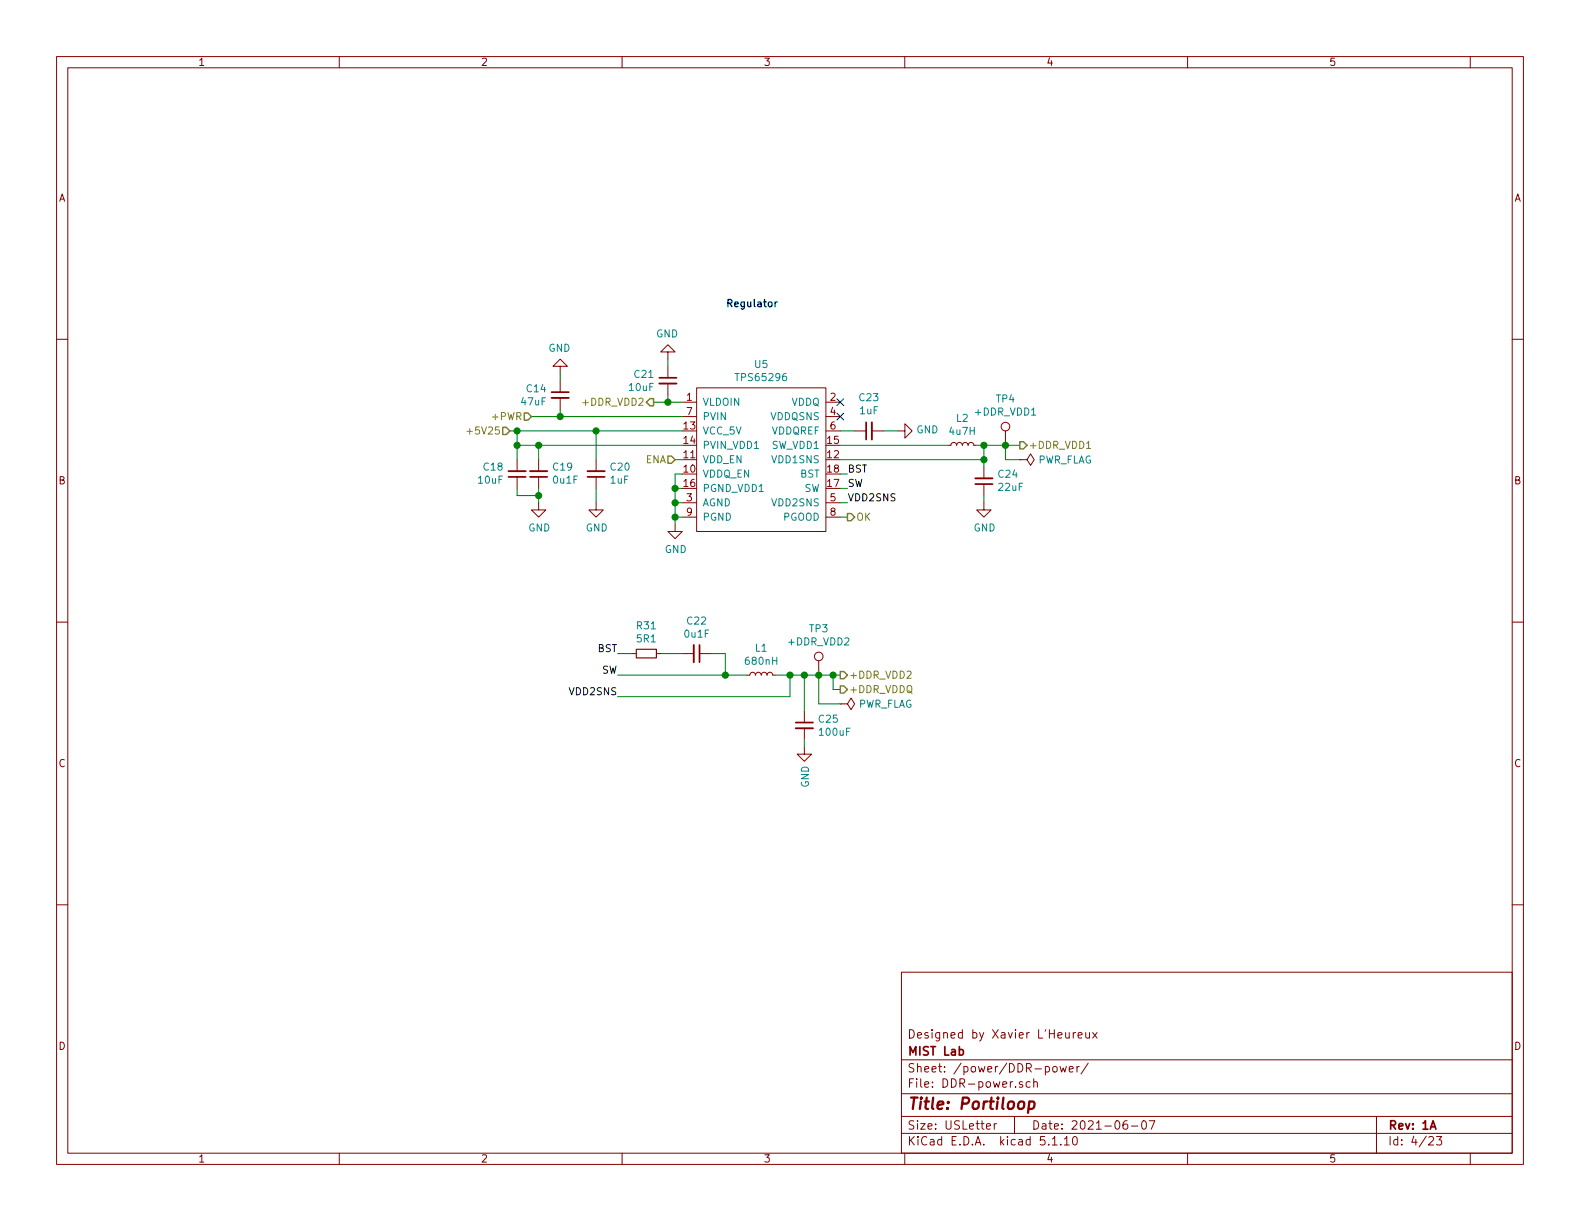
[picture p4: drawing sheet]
<svg xmlns="http://www.w3.org/2000/svg" width="279mm" height="216mm" viewBox="0 0 279 216" stroke-linecap="round" stroke-linejoin="round" font-family="sans-serif">
<g fill="none" stroke="#840000" stroke-width=".18">
<path d="M10 10h259.4v195.9h-259.4zM12 12h255.4v191.9h-255.4zM60 10v2M110 10v2M160 10v2M210 10v2M260 10v2M10 60h2M267.4 60h2M99.1 64.8h1.2l-1.2-1.3-1.3 1.3h1.3v1.2M99.1 67.3v2M99.1 70.4v2"/>
<path d="M118.1 62.2h1.3l-1.3-1.2-1.3 1.2h1.3v1.3M118.1 64.8v2M118.1 67.8v2.1M120.6 71.1h2.6M120.6 73.7h2.6M123.2 68.6h22.8v25.4h-22.8zM146 76.2h2.6M146 71.1h2.6M146 73.7h2.6M151.1 76.2h2.1M154.2 76.2h2M158.7 76.2h1.3v-1.3l1.3 1.3-1.3 1.3v-1.3"/>
<path d="M167.6 78.7h.5l.2-.3 .3-.2 .4 .2 .2 .3 .1-.3 .3-.2 .4 .2 .2 .3 .1-.3 .3-.2 .4 .2 .2 .3 .1-.3 .3-.2 .4 .2 .2 .3h.5M177.8 76.2v2.5M91.4 81.3v2M91.4 84.3v2.1M95.2 88.9v1.3h1.3l-1.3 1.2-1.2-1.2h1.2M95.2 81.3v2M95.2 84.3v2.1M105.4 88.9v1.3h1.3l-1.3 1.2-1.3-1.2h1.3M105.4 81.3v2M105.4 84.3v2.1M119.4 92.7v1.3h1.2l-1.2 1.3-1.3-1.3h1.3M120.6 88.9h2.6"/>
<path d="M120.6 91.4h2.6M146 88.9h2.6M146 91.4h2.6M174 88.9v1.3h1.3l-1.3 1.2-1.3-1.2h1.3M174 82.6v2M174 85.6v2M180.3 81.3h1.3l.6-1 .7 1-.7 1-.6-1M180.3 81.3h.1M10 110h2M111.8 115.6h.7M116.1 115.6h.7M120.6 115.6h2.1"/>
<path d="M123.7 115.6h2M132.1 119.4h.5l.1-.4 .3-.1 .4 .1 .2 .4 .1-.4 .3-.1 .4 .1 .2 .4 .1-.4 .3-.1 .5 .1 .1 .4 .2-.4 .2-.1 .5 .1 .2 .4h.5M144.8 116.8v2.6M267.4 110h2M142.2 132.1v1.3h1.3l-1.3 1.2-1.2-1.2h1.2M142.2 125.7v2.1M142.2 128.8v2M148.6 124.5h1.3l.6-1.1 .6 1.1-.6 1-.6-1M148.6 124.5h.1M10 160h2M267.4 160h2M159.4 171.9h108v32h-108z"/>
<path d="M159.4 197.4h108M159.4 193.4h108M159.4 187.4h108M174.4 199.2l.8-.2-.1-.2-.4-.1-.3 .2 .1 .7h.6M175.8 198.7v1M176.2 198.7l-.3 .1-.1 .2M179.4 197.4v3M180.8 191.3h-.4l-.2 .2 .1 .2 .5 .1v.4h-.6M182.2 191.3h-.5l-.2 .2v.6l.2 .2 .5-.1M182.8 191.4l.2-.1h.4v1M182.8 190.8v1.5M186.2 188.7l.2-.1 .5 .1v.7l-.2 .2-.5-.2z"/>
<path d="M187.5 188.6l.2 1 .3-.8 .3 .8 .3-1M189.1 189.1l.7-.2-.1-.3h-.4l-.2 .2 .1 .7h.5M189.8 182.6v1M190.2 182.6l-.4 .3M190.4 188.6v1M190.7 183.1l.7-.2-.1-.2-.4-.1-.2 .2v.7h.6M190.9 188.6l-.4 .1-.1 .1M192 182.6v.8a.39 .39 0 0 0 .7 0M192.4 188l-1.2 1.9M192.7 182.6v1M193.2 182.6l.8 1M194 182.6l-.8 1"/>
<path d="M199.3 198.2a.62 .62 0 0 0-.7 .6l.1 .7 .2 .2 .5-.2v-.5l-.1-.2h-.4l-.3 .2M200.1 199.1h1.1M202 198.3l.4-.1a.94 .94 0 0 1 0 1.5 .82 .82 0 0 1-.4-1.4zM203.2 198.2h1l-.6 1.5M243.4 197.4v6.5M60 203.9v2M110 203.9v2M159.4 200.4h108M160 203.9v2M186.1 201.4l.4-.4v1.5M186.1 202.5h.8M187.6 202.3v.2"/>
<path d="M188.2 201.4l.4-.4v1.5M188.2 202.5h.9M189.8 201.1l.3-.1a.94 .94 0 0 1 0 1.5l-.4-.3v-.7zM210 203.9v2M252.7 201.1l.2-.1h.3l.3 .4-.9 1.1h.9M254 201h.9l-.4 .5 .4 .2v.6l-.2 .2-.7-.2M260 203.9v2"/>
<circle cx="177.8" cy="75.4" r=".76"/>
<circle cx="144.8" cy="116.1" r=".76"/>
</g>
<path d="M97.5 69.3h3.1M116.6 66.8h3M153.2 74.7v3M89.9 84.3h3.1M93.7 84.3h3.1M103.9 84.3h3M172.5 85.6h3M123.7 114v3.1M140.7 127.8h3.1M169.6 185.6h.5l.3 .3-.2 .6h-.6M252.9 199.7l.5-1.5 .5 1.5" fill="none" stroke="#840000" stroke-width=".3"/>
<path d="M182 194.8h.8l.2 .3-.1 .6a.66 .66 0 0 1-1 .3M182 194.8l-.2 2" fill="none" stroke="#840000" stroke-width=".41"/>
<path d="M97.5 70.4h3.1M116.6 67.8h3M154.2 74.7v3M89.9 83.3h3.1M93.7 83.3h3.1M103.9 83.3h3M172.5 84.6h3M122.7 114v3.1M140.7 128.8h3.1" fill="none" stroke="#840000" stroke-width=".33"/>
<path d="M112.5 114.8h3.6v1.5h-3.6z" fill="none" stroke="#840000" stroke-width=".2"/>
<g fill="none" stroke="#008400" stroke-width=".18">
<path d="M90.2 76.2h30.4M91.4 78.7h29.2M91.4 76.2v5.1M94 73.7h26.6M95.2 78.7v2.6M99.1 66v1.3M99.1 72.4v1.3M105.4 76.2v5.1M115.6 71.1h5M118.1 63.5v1.3M118.1 69.9v1.2M148.6 78.7h19"/>
<path d="M148.6 76.2h2.5M156.2 76.2h2.5M172.7 78.7h7.6M174 78.7v3.9M177.8 78.7v2.6h2.5M91.4 86.4v1.2h3.8M95.2 86.4v2.5M105.4 86.4v2.5M119.4 81.3h1.2M119.4 88.9h1.2M119.4 86.4h1.2M119.4 91.4h1.2"/>
<path d="M120.6 83.8h-1.2v8.9M148.6 81.3h25.4M148.6 83.8h1.3M148.6 88.9h1.3M148.6 86.4h1.3M148.6 91.4h1.3M174 87.6v1.3M109.2 119.4h22.9M109.2 115.6h2.6M116.8 115.6h3.8M125.7 115.6h2.6v3.8M137.2 119.4h11.4"/>
<path d="M139.7 119.4v3.8h-30.5M142.2 119.4v6.3M144.8 119.4v5.1h3.8M147.3 119.4v2.5h1.3M142.2 130.8v1.3"/>
</g>
<path d="M88.9 75.6h.6l.7 .6-.7 .6h-.6zM92.7 73h.6l.7 .7-.7 .6h-.6zM114.9 70.5h.7v1.3h-.7l-.6-.7zM180.3 78.1h.7l.6 .6-.6 .7h-.7zM118.1 80.6h.6l.7 .7-.7 .6h-.6zM149.9 90.8h.6l.6 .6-.6 .7h-.6zM148.6 118.7h.6l.7 .7-.7 .6h-.6zM148.6 121.3h.6l.7 .6-.7 .7h-.6z" fill="none" stroke="#848400" stroke-width=".25"/>
<path d="M82.6 76.3h.9M192.2 79.3h.7" fill="none" stroke="#848400" stroke-width=".18"/>
<path d="M137.4 53.4l-.3 .2" fill="none" stroke="#0000c2" stroke-width=".25"/>
<g fill="#008400" stroke="#008400" stroke-width=".25">
<circle cx="105.4" cy="76.2" r=".51"/>
<circle cx="142.2" cy="119.4" r=".51"/>
<circle cx="91.4" cy="76.2" r=".51"/>
<circle cx="139.7" cy="119.4" r=".51"/>
<circle cx="174" cy="78.7" r=".51"/>
<circle cx="91.4" cy="78.7" r=".51"/>
<circle cx="174" cy="81.3" r=".51"/>
<circle cx="99.1" cy="73.7" r=".51"/>
<circle cx="95.3" cy="78.7" r=".51"/>
<circle cx="119.4" cy="86.4" r=".51"/>
<circle cx="119.4" cy="88.9" r=".51"/>
<circle cx="95.3" cy="87.6" r=".51"/>
<circle cx="119.4" cy="91.4" r=".51"/>
<circle cx="147.3" cy="119.4" r=".51"/>
<circle cx="177.8" cy="78.7" r=".51"/>
<circle cx="144.8" cy="119.4" r=".51"/>
<circle cx="118.1" cy="71.1" r=".51"/>
<circle cx="128.3" cy="119.4" r=".51"/>
</g>
<path d="M148 70.5l1.2 1.2M148 73.1l1.2 1.2M149.2 70.5l-1.2 1.2M149.2 73.1l-1.2 1.2" fill="none" stroke="#000084" stroke-width=".18"/>
<text font-size="2.8" fill="#840000" x="160.4" y="196.2">Title: Portiloop</text>
<g font-size="2.1" fill="#840000">
<text x="160.4" y="183.6">Designed by Xavier L'Heureux</text>
<text x="160.4" y="189.6">Sheet: /power/DDR-power/</text>
<text x="160.4" y="186.6">MIST Lab</text>
<text x="160.4" y="192.3">File: DDR-power.sch</text>
<text x="160.4" y="202.5">KiCad E.D.A. kicad 5.1.10</text>
<text x="160.4" y="199.7">Size: USLetter</text>
<text x="182.4" y="199.7">Date: 2021-06-07</text>
<text x="245.4" y="199.7">Rev: 1A</text>
<text x="245.4" y="202.5">Id: 4/23</text>
</g>
<g font-size="1.8" fill="#840000">
<text x="35" y="11.6">1</text>
<text x="85" y="11.6">2</text>
<text x="135" y="11.6">3</text>
<text x="185" y="11.6">4</text>
<text x="235" y="11.6">5</text>
<text x="10.4" y="35.6">A</text>
<text x="267.8" y="35.6">A</text>
<text x="121.4" y="70.9">1</text>
<text x="146.8" y="70.9">2</text>
<text x="121" y="75.9">13</text>
<text x="121.4" y="73.4">7</text>
<text x="146.8" y="73.4">4</text>
<text x="146.8" y="75.9">6</text>
<text x="121" y="83.6">10</text>
<text x="121" y="81">11</text>
<text x="121" y="78.5">14</text>
<text x="146.4" y="81">12</text>
<text x="146.4" y="78.5">15</text>
<text x="146.4" y="83.6">18</text>
<text x="10.4" y="85.6">B</text>
<text x="121" y="86.1">16</text>
<text x="121.4" y="88.6">3</text>
<text x="146.4" y="86.1">17</text>
<text x="146.8" y="88.6">5</text>
<text x="267.8" y="85.6">B</text>
<text x="121.4" y="91.2">9</text>
<text x="146.8" y="91.2">8</text>
<text x="10.4" y="135.6">C</text>
<text x="267.8" y="135.6">C</text>
<text x="10.4" y="185.6">D</text>
<text x="267.8" y="185.6">D</text>
<text x="35" y="205.5">1</text>
<text x="85" y="205.5">2</text>
<text x="135" y="205.5">3</text>
<text x="185" y="205.5">4</text>
<text x="235" y="205.5">5</text>
</g>
<g font-size="1.8" fill="#008484">
<text x="116" y="59.7">GND</text>
<text x="97" y="62.2">GND</text>
<text x="133.5" y="65.1">U5</text>
<text x="92.3" y="71.7">47uF</text>
<text x="93.2" y="69.4">C14</text>
<text x="111.3" y="69.1">10uF</text>
<text x="112.2" y="66.8">C21</text>
<text x="124.2" y="71.8">VLDOIN</text>
<text x="130.5" y="67.4">TPS65296</text>
<text x="139.9" y="71.8">VDDQ</text>
<text x="152" y="70.9">C23</text>
<text x="176.2" y="71.2">TP4</text>
<text x="124.2" y="76.8">VCC_5V</text>
<text x="124.2" y="74.3">PVIN</text>
<text x="136.3" y="74.3">VDDQSNS</text>
<text x="136.4" y="76.8">VDDQREF</text>
<text x="152.1" y="73.3">1uF</text>
<text x="162.1" y="76.6">GND</text>
<text x="168" y="76.9">4u7H</text>
<text x="169.2" y="74.6">L2</text>
<text x="172.5" y="73.5">+DDR_VDD1</text>
<text x="85.6" y="83.2">C18</text>
<text x="97.9" y="83.2">C19</text>
<text x="108" y="83.2">C20</text>
<text x="124.2" y="81.9">VDD_EN</text>
<text x="124.2" y="79.4">PVIN_VDD1</text>
<text x="136.5" y="79.4">SW_VDD1</text>
<text x="136.7" y="81.9">VDD1SNS</text>
<text x="183.4" y="82">PWR_FLAG</text>
<text x="84.7" y="85.5">10uF</text>
<text x="97.9" y="85.5">0u1F</text>
<text x="108" y="85.5">1uF</text>
<text x="124.2" y="84.5">VDDQ_EN</text>
<text x="124.2" y="87">PGND_VDD1</text>
<text x="124.2" y="89.5">AGND</text>
<text x="136.7" y="89.5">VDD2SNS</text>
<text x="141.5" y="84.5">BST</text>
<text x="142.2" y="87">SW</text>
<text x="176.6" y="84.5">C24</text>
<text x="176.7" y="86.8">22uF</text>
<text x="93.4" y="94">GND</text>
<text x="103.6" y="94">GND</text>
<text x="124.2" y="92.1">PGND</text>
<text x="138.5" y="92.1">PGOOD</text>
<text x="172.2" y="94">GND</text>
<text x="117.6" y="97.8">GND</text>
<text x="112.7" y="111.3">R31</text>
<text x="112.7" y="113.6">5R1</text>
<text x="121.1" y="112.8">0u1F</text>
<text x="121.6" y="110.4">C22</text>
<text x="143.2" y="111.8">TP3</text>
<text x="132" y="117.6">680nH</text>
<text x="133.6" y="115.2">L1</text>
<text x="139.5" y="114.1">+DDR_VDD2</text>
<text x="151.7" y="125.1">PWR_FLAG</text>
<text x="144.9" y="127.8">C25</text>
<text x="145" y="130.1">100uF</text>
<text x="143.1" y="139.3" transform="rotate(-90 143.1 139.3)">GND</text>
</g>
<text font-size="1.8" fill="#0000c2" x="128.3" y="54.3">Regulator</text>
<g font-size="1.8" fill="#848400">
<text x="103.5" y="71.8">+DDR_VDD2</text>
<text x="83.5" y="76.8">+5V25</text>
<text x="87.3" y="74.3">+PWR</text>
<text x="114.1" y="81.9">ENA</text>
<text x="181.9" y="79.4">+DDR_VDD1</text>
<text x="151.4" y="92.1">OK</text>
<text x="150.1" y="122.6">+DDR_VDDQ</text>
<text x="150.1" y="120">+DDR_VDD2</text>
</g>
<g font-size="1.8">
<text x="149.9" y="83.6">BST</text>
<text x="149.9" y="86.1">SW</text>
<text x="149.9" y="88.6">VDD2SNS</text>
<text x="105.7" y="115.3">BST</text>
<text x="106.4" y="119.1">SW</text>
<text x="100.9" y="122.9">VDD2SNS</text>
</g>
</svg>
